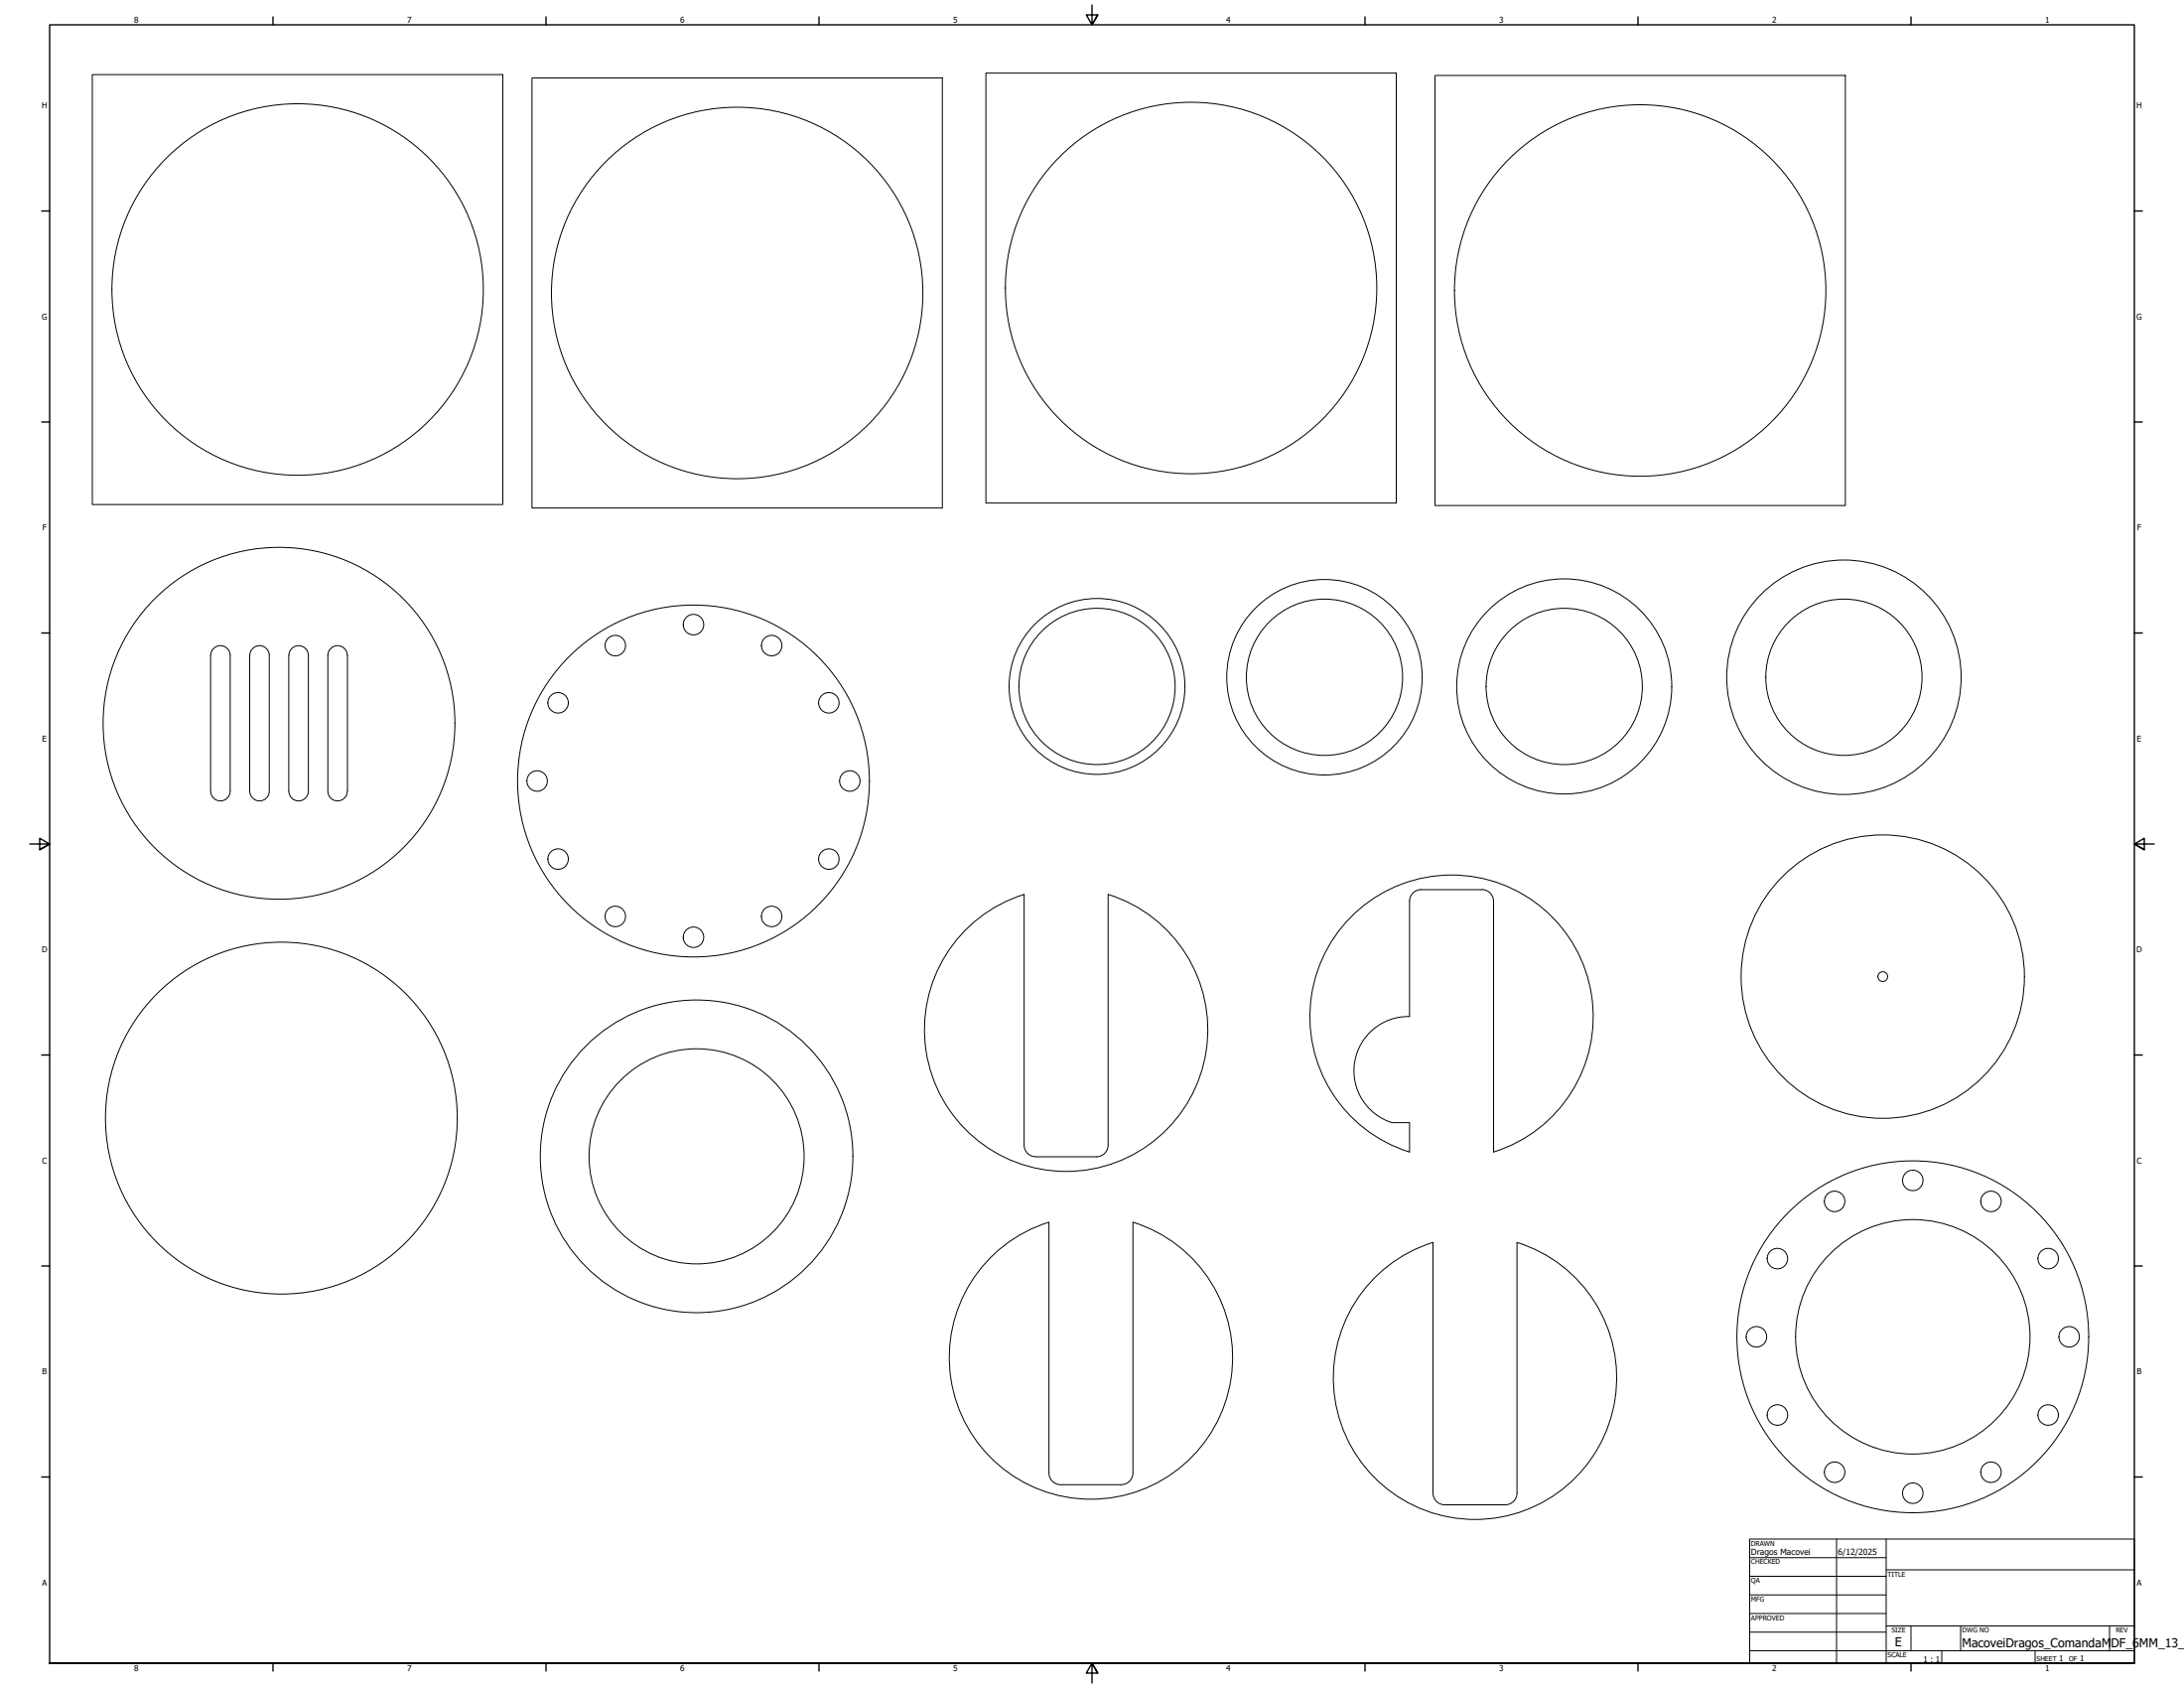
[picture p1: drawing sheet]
<svg xmlns="http://www.w3.org/2000/svg" width="1118mm" height="864mm" viewBox="0 0 1118 864" stroke-linecap="round" stroke-linejoin="round" font-family="sans-serif">
<!-- layer: Visible (ANSI) -->
<g fill="none" stroke="#000" stroke-width=".51">
<path d="M47 38h210v220h-210zM272 40h210v220h-210zM505 37h210v220h-210zM734 39h210v220h-210zM108 335v70a5 5 0 0 0 5 5 5 5 0 0 0 5-5v-70M108 335a5 5 0 0 1 5-5 5 5 0 0 1 5 5M128 335v70a5 5 0 0 0 5 5 5 5 0 0 0 5-5v-70M128 335a5 5 0 0 1 5-5 5 5 0 0 1 5 5M148 335v70a5 5 0 0 0 5 5 5 5 0 0 0 5-5v-70M148 335a5 5 0 0 1 5-5 5 5 0 0 1 5 5M168 335a5 5 0 0 1 5-5 5 5 0 0 1 5 5M168 335v70a5 5 0 0 0 5 5 5 5 0 0 0 5-5v-70"/>
<path d="M495 475a72 72 0 0 1 29-17v128a6 6 0 0 0 6 6h31a6 6 0 0 0 6-6v-128a72 72 0 0 1 43 101 72 72 0 0 1-107 26 72 72 0 0 1-8-110zM692 468a72 72 0 0 1 113 15 72 72 0 0 1-41 106v-128a6 6 0 0 0-6-6h-31a6 6 0 0 0-6 6v59a28 28 0 0 0-28 23 28 28 0 0 0 19 31h9v15a72 72 0 0 1-29-121zM507 643a72 72 0 0 1 30-18v129a6 6 0 0 0 6 6h31a6 6 0 0 0 6-6v-129a72 72 0 0 1 43 102 72 72 0 0 1-107 26 72 72 0 0 1-9-110zM739 770a6 6 0 0 1-6-6v-128a72 72 0 0 0-37 111 72 72 0 0 0 118 0 72 72 0 0 0-38-111v128a6 6 0 0 1-6 6M739 770h31"/>
<circle cx="152" cy="148" r="95"/>
<circle cx="377" cy="150" r="95"/>
<circle cx="610" cy="147" r="95"/>
<circle cx="839" cy="149" r="95"/>
<circle cx="355" cy="320" r="5"/>
<circle cx="315" cy="330" r="5"/>
<circle cx="395" cy="330" r="5"/>
<circle cx="286" cy="360" r="5"/>
<circle cx="424" cy="360" r="5"/>
<circle cx="561" cy="351" r="45"/>
<circle cx="561" cy="351" r="40"/>
<circle cx="678" cy="346" r="50"/>
<circle cx="678" cy="346" r="40"/>
<circle cx="800" cy="351" r="55"/>
<circle cx="800" cy="351" r="40"/>
<circle cx="944" cy="346" r="60"/>
<circle cx="944" cy="346" r="40"/>
<circle cx="143" cy="370" r="90"/>
<circle cx="275" cy="400" r="5"/>
<circle cx="355" cy="400" r="90"/>
<circle cx="435" cy="400" r="5"/>
<circle cx="286" cy="440" r="5"/>
<circle cx="424" cy="440" r="5"/>
<circle cx="315" cy="469" r="5"/>
<circle cx="355" cy="480" r="5"/>
<circle cx="395" cy="469" r="5"/>
<circle cx="963" cy="500" r="72"/>
<circle cx="963" cy="500" r="2.5"/>
<circle cx="144" cy="572" r="90"/>
<circle cx="356" cy="592" r="80"/>
<circle cx="356" cy="592" r="55"/>
<circle cx="939" cy="615" r="5"/>
<circle cx="979" cy="604" r="5"/>
<circle cx="1019" cy="615" r="5"/>
<circle cx="910" cy="644" r="5"/>
<circle cx="1048" cy="644" r="5"/>
<circle cx="899" cy="684" r="5"/>
<circle cx="979" cy="684" r="90"/>
<circle cx="979" cy="684" r="60"/>
<circle cx="1059" cy="684" r="5"/>
<circle cx="910" cy="724" r="5"/>
<circle cx="1048" cy="724" r="5"/>
<circle cx="939" cy="753" r="5"/>
<circle cx="1019" cy="753" r="5"/>
<circle cx="979" cy="764" r="5"/>
</g>
<!-- layer: Border (ANSI) -->
<g fill="none" stroke="#000" stroke-width=".7">
<path d="M140 9v4M279 9v4M419 9v4M559 3v10l-3-5h6l-3 5 3-5M698 9v4M838 9v4M978 9v4M21 108h4M1092 108h4M21 216h4M1092 216h4M21 324h4"/>
<path d="M1092 324h4M15 432h10l-5-3v6l5-3-5 3M1102 432h-10l5-3v6l-5-3 5 3M21 540h4M1092 540h4M21 648h4M1092 648h4M21 756h4M1092 756h4M25 851v-838h1067v838h-1067h1067M140 851v4M279 851v4"/>
<path d="M419 851v4M562 856l-3-5 3 5h-6l3-5v10M698 851v4M838 851v4M978 851v4"/>
</g>
<!-- layer: Title (ANSI) -->
<g fill="none" stroke="#000" stroke-width=".51">
<path d="M895 787h197v64h-197zM895 797h70M940 787v64M965 787v64M895 806h70M895 816h70M965 803h127M895 825h70M895 835h70M965 832h127M978 832v13M1003 832v13"/>
<path d="M1080 832v13M895 845h197M994 845v6M1041 845v6"/>
</g>
<g font-size="6.3">
<text x="970" y="842">E</text>
<text x="1004" y="843">MacoveiDragos_ComandaM</text>
<text x="1080" y="843">DF_6MM_13_</text>
</g>
<g font-size="4.3">
<text x="896" y="795">Dragos Macovei</text>
<text x="941" y="795">6/12/2025</text>
</g>
<g font-size="4.2">
<text x="69" y="12">8</text>
<text x="208" y="12">7</text>
<text x="348" y="12">6</text>
<text x="488" y="12">5</text>
<text x="628" y="12">4</text>
<text x="767" y="12">3</text>
<text x="907" y="12">2</text>
<text x="1047" y="12">1</text>
<text x="21" y="55">H</text>
<text x="1093" y="55">H</text>
<text x="21" y="163">G</text>
<text x="1093" y="163">G</text>
<text x="22" y="271">F</text>
<text x="1094" y="271">F</text>
<text x="22" y="379">E</text>
<text x="1094" y="379">E</text>
<text x="21" y="487">D</text>
<text x="1093" y="487">D</text>
<text x="22" y="595">C</text>
<text x="1093" y="595">C</text>
<text x="22" y="703">B</text>
<text x="1094" y="703">B</text>
<text x="22" y="811">A</text>
<text x="1093" y="811">A</text>
<text x="984" y="850">1 : 1</text>
<text x="1054" y="850">1</text>
<text x="1064" y="850">1</text>
<text x="69" y="855">8</text>
<text x="208" y="855">7</text>
<text x="348" y="855">6</text>
<text x="488" y="855">5</text>
<text x="628" y="855">4</text>
<text x="767" y="855">3</text>
<text x="907" y="855">2</text>
<text x="1047" y="855">1</text>
</g>
<g font-size="3.5">
<text x="896" y="791">DRAWN</text>
<text x="896" y="800">CHECKED</text>
<text x="896" y="810">QA</text>
<text x="966" y="806">TITLE</text>
<text x="896" y="819">MFG</text>
<text x="896" y="829">APPROVED</text>
<text x="968" y="835">SIZE</text>
<text x="1004" y="835">DWG NO</text>
<text x="1083" y="835">REV</text>
<text x="966" y="848">SCALE</text>
<text x="1042" y="850">SHEET</text>
<text x="1059" y="850">OF</text>
</g>
</svg>
